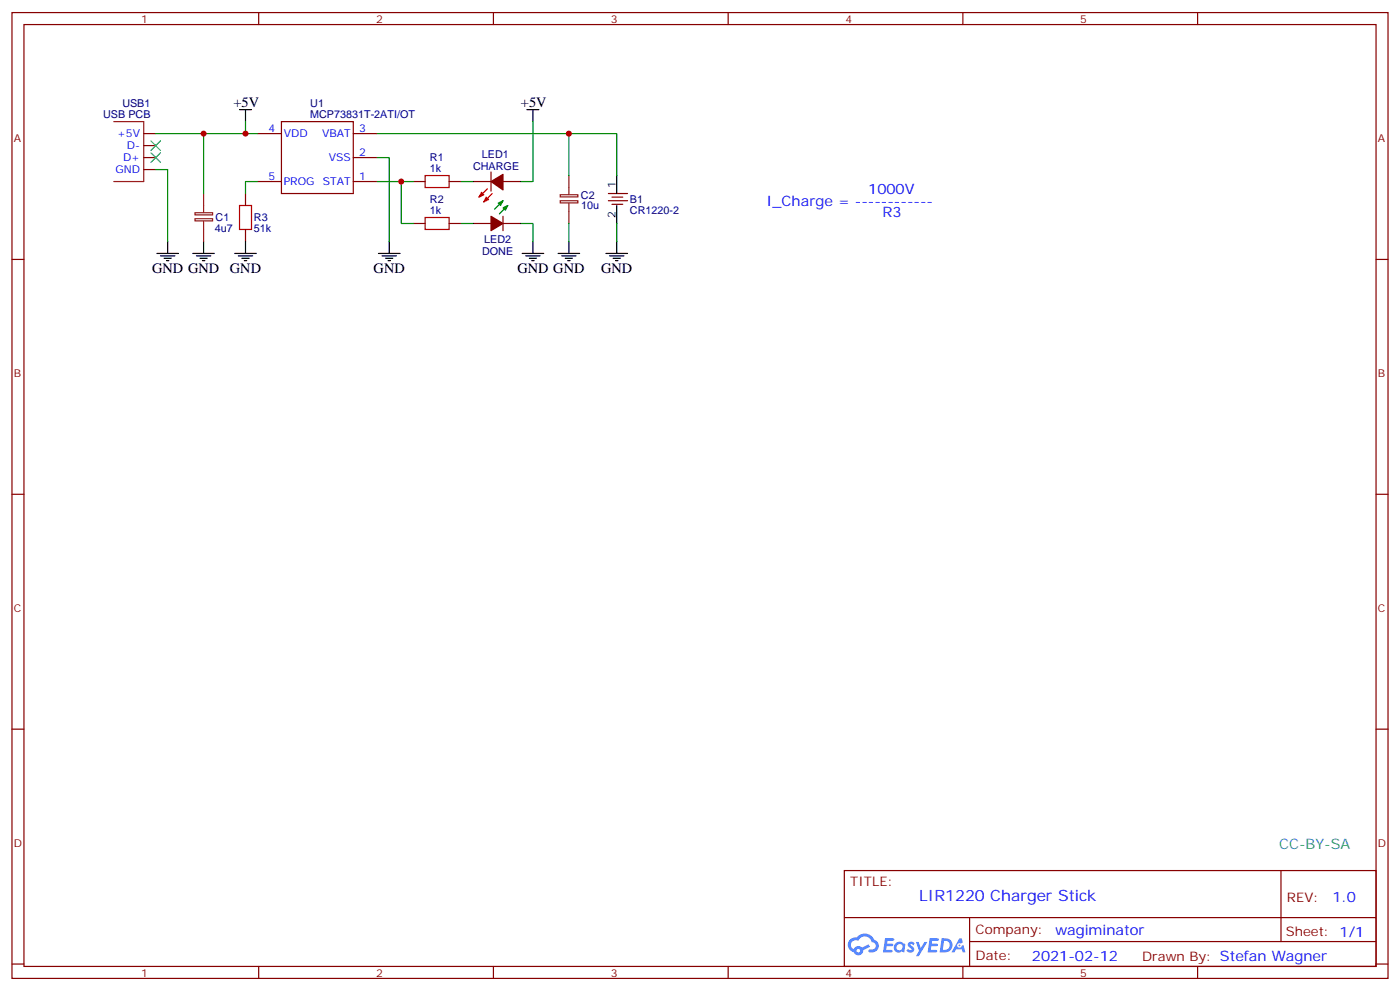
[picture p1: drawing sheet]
<svg xmlns="http://www.w3.org/2000/svg" width="412mm" height="292mm" viewBox="0 0 412 292" stroke-linecap="round" stroke-linejoin="round" font-family="sans-serif">
<g fill="none" stroke="#870000" stroke-width=".35">
<path d="M3.5 3.7h405.4v284.3h-405.4zM7.1 7.2h398.2v277.3h-398.2zM76.2 3.7v3.5M145.3 3.7v3.5M214.5 3.7v3.5M283.6 3.7v3.5M352.8 3.7v3.5M3.5 76.4h3.6M405.3 76.4h3.6M3.5 145.5h3.6M405.3 145.5h3.6M3.5 214.7h3.6"/>
<path d="M405.3 214.7h3.6M248.7 256.3h156.6v28.2h-156.6zM377.3 256.3v20.9M248.7 270.1h156.5M285.6 277.2h119.6M285.6 270.1v14.2M3.5 283.8h3.6M76.2 284.5v3.5M145.3 284.5v3.5M214.5 284.5v3.5M283.6 284.5v3.5M352.8 284.5v3.5"/>
<path d="M405.3 283.8h3.6"/>
</g>
<g fill="#5487ff">
<path d="M267.7 277.5a1.22 1.22 0 0 1 1.7 .2l-.4 .6a.47 .47 0 0 0-.3-.4 .47 .47 0 0 0-.5 .2l.1 .2a1.14 1.14 0 0 1 .8 1.8 1.14 1.14 0 0 1-1.9 0l-.2-.2 .5-.6 .7 .5a.29 .29 0 0 0 .3-.3 .29 .29 0 0 0-.2-.3 1.04 1.04 0 0 1-.6-1.7z"/>
<path d="M260.7 276.2h2.4l.3 .2-.2 .5-1.8 .1-.1 .8h1.5l.3 .4-.3 .4h-1.6l-.2 1.1h1.7l.2 .3-.2 .3-2.6 .1z"/>
<path d="M273.8 276.2h2.4l.3 .2-.1 .5-1.8 .1-.2 .8h1.6l.3 .4-.4 .4-1.6-.1-.1 1.1 1.7 .1 .2 .3-.2 .3-2.6 .1z"/>
<path d="M282.6 276.2h.7l.3 1.3-.6 .3a.69 .69 0 0 0-1 .3 .69 .69 0 0 0 .4 .9 .69 .69 0 0 0 .9-.6l.5-.2 .6 2.2h-.8l-.2-.9h-1.8l-.5 .9h-.8z"/>
<path d="M269.8 277.3h.8l.6 1.8 1.1-1.8h.9l-2.6 4.2h-.8l.9-1.5z"/>
<path d="M277.4 276.2l-.6 4.2h1.3a2.11 2.11 0 0 0 2.5-2.1 2.11 2.11 0 0 0-2.5-2.1zM278.1 277a1.39 1.39 0 0 1 1.7 1.4 1.39 1.39 0 0 1-1.8 1.2h-.3z"/>
<path d="M263.7 277.8a1.54 1.54 0 0 0-.1 2.2 1.54 1.54 0 0 0 2.2 .1l.6 .3 .3-2.3-.2-.3h-.4a1.49 1.49 0 0 0-2.4 0zM264 278.8a.94 .94 0 0 1 1.8 0 .94 .94 0 0 1-1.8 0z"/>
<path d="M250.4 276.6a2.18 2.18 0 0 0 1.1 3.7 1.44 1.44 0 0 0 1.6 .9 1.44 1.44 0 0 0 1.2-1.4l2-1.1-.5-.7-1.9 1a1.47 1.47 0 0 0-2.4 .4 1.39 1.39 0 0 1-.7-1.9 1.39 1.39 0 0 1 2-.5 2.12 2.12 0 0 1 2.2-1.3 2.12 2.12 0 0 1 1.9 1.7 1.14 1.14 0 0 1 1.1 1.4 1.14 1.14 0 0 1-1.7 .7 .43 .43 0 0 0-.5 .4 .43 .43 0 0 0 .4 .5 1.98 1.98 0 0 0 2.5-1.2 1.98 1.98 0 0 0-1.2-2.6 3.1 3.1 0 0 0-5.3-.6l-.9 .1zM252.3 279.9a.55 .55 0 0 1 1.1 0 .55 .55 0 0 1-1.1 0z"/>
<circle cx="282.6" cy="278.3" r=".26"/>
</g>
<g fill="none" stroke="#870000" stroke-width=".35">
<path d="M75.8 39.3h7.1M82.9 35.8h21.2v21.2h-21.2zM104.1 39.3h7M72.3 57v3.5M75.8 53.4h7.1M104.1 53.4h7M104.1 46.4h7M121.7 53.4h3.5M132.3 53.4h3.5M139.3 53.4h5.3M144.6 50.6v5.7M148.2 53.4h5.3"/>
<path d="M179.2 57h5.7M179.2 59.1h5.7M180.3 58h3.1M72.3 67.6v3.5M121.7 65.8h3.5M132.3 65.8h3.5M139.3 65.8h5.3M148.2 65.8h5.3M148.2 63.7v4.2M180.3 60.1h3.1"/>
</g>
<path d="M33.5 35.8h8.8v17.6h-8.8M60 57v5.6M165 59.1h5.2v.6h-5.2zM165 57.3h5.2v.7h-5.2zM167.6 51.7v5.6M167.6 59.8v6M57.4 64.4h5.2v.6h-5.2zM57.4 62.6h5.2v.7h-5.2zM60 65.1v6" fill="none" stroke="#8c2424" stroke-width=".35"/>
<path d="M42.3 39.3h3.6M42.3 46.4h3.6M42.3 42.9h3.6M42.3 49.9h3.6" fill="none" stroke="#800000" stroke-width=".35"/>
<g fill="none" stroke="#000" stroke-width=".35">
<path d="M70.6 32.3h3.5M72.3 32.3v3.5M155.2 32.3h3.5M157 32.3v3.5M181.7 51.7v5.3M46.2 74.6h6.4M47.3 75.3h4.2M48.3 76h2.1M49 76.7h.7M49.4 71.1v3.5M56.8 74.6h6.3M57.9 75.3h4.2"/>
<path d="M58.9 76h2.1M59.6 76.7h.7M60 71.1v3.5M69.1 74.6h6.4M70.2 75.3h4.2M71.3 76h2.1M72 76.7h.7M72.3 71.1v3.5M111.5 74.6h6.3M112.5 75.3h4.3M113.6 76h2.1M114.3 76.7h.7"/>
<path d="M114.7 71.1v3.5M153.8 74.6h6.4M154.9 75.3h4.2M155.9 76h2.1M156.6 76.7h.7M157 71.1v3.5M164.4 74.6h6.3M165.5 75.3h4.2M166.5 76h2.1M167.2 76.7h.7M167.6 71.1v3.5M178.5 74.6h6.4"/>
<path d="M179.6 75.3h4.2M180.6 76h2.1M181.3 76.7h.7M181.7 60.5v5.3M181.7 71.1v3.5"/>
</g>
<path d="M44.4 41.5l2.9 2.8M44.4 45l2.9 2.8M47.3 41.5l-2.9 2.8M47.3 45l-2.9 2.8" fill="none" stroke="#3c3" stroke-width=".35"/>
<path d="M125.2 51.7h7.1v3.5h-7.1zM70.6 60.5h3.5v7.1h-3.5zM125.2 64h7.1v3.6h-7.1z" fill="none" stroke="#a10000" stroke-width=".35"/>
<g fill="#f00" stroke="#f00" stroke-width=".35">
<path d="M141.8 56.6l.7 .7-1.4 .7z"/>
<path d="M143.2 58l.7 .7-1.4 .7z"/>
</g>
<path d="M143.6 55.6l-2.5 2.4M145 57l-2.5 2.4" fill="none" stroke="#f00" stroke-width=".35"/>
<g fill="#870000" stroke="#870000" stroke-width=".35">
<path d="M144.6 53.4l3.6-2.1v4.6z"/>
<path d="M144.6 63.7l3.6 2.1-3.6 2.1z"/>
</g>
<path d="M148.2 59.1l-2.5 2.5M149.6 60.5l-2.5 2.5" fill="none" stroke="#090" stroke-width=".35"/>
<g fill="#090" stroke="#090" stroke-width=".35">
<path d="M148.2 61.2l1.4-.7-.7 1.4z"/>
<path d="M146.8 59.8l1.4-.7-.7 1.4z"/>
</g>
<g fill="none" stroke="#008700" stroke-width=".35">
<path d="M45.9 39.3h29.9M60 39.3v17.7M72.3 35.8v3.5M111.1 39.3h70.6v12.4M157 35.8v17.6h-3.5M167.6 39.3v12.4M45.9 49.9h3.5v21.2M75.8 53.4h-3.5v3.6M111.1 46.4h3.6v24.7M111.1 53.4h10.6M118.2 53.4v12.4h3.5M135.8 53.4h3.5"/>
<path d="M135.8 65.8h3.5M153.5 65.8h3.5v5.3M167.6 65.8v5.3M181.7 65.8v5.3"/>
</g>
<g fill="#c00">
<circle cx="118.2" cy="53.4" r=".88"/>
<circle cx="167.6" cy="39.3" r=".88"/>
<circle cx="60" cy="39.3" r=".88"/>
<circle cx="72.3" cy="39.3" r=".88"/>
</g>
<text font-size="4.6" fill="#00f" x="270.8" y="265.3">LIR1220 Charger Stick</text>
<g font-size="4.2">
<text x="68.8" y="31.6">+5V</text>
<text x="153.5" y="31.6">+5V</text>
<text x="44.8" y="80.3">GND GND</text>
<text x="67.7" y="80.3">GND</text>
<text x="110.1" y="80.3">GND</text>
<text x="152.4" y="80.3">GND GND</text>
<text x="177.1" y="80.3">GND</text>
</g>
<g font-size="4.2" fill="#00f">
<text x="255.8" y="57">1000V</text>
<text x="225.8" y="60.5">I_Charge = ------------</text>
<text x="260" y="64">R3</text>
<text x="392.5" y="265.6">1.0</text>
<text x="310.9" y="275.1">wagiminator</text>
<text x="304" y="282.9">2021-02-12</text>
</g>
<text font-size="4.2" fill="#0099b0" x="376.8" y="249.9">CC-BY-SA</text>
<g font-size="3.9" fill="#800">
<text x="250.5" y="260.9">TITLE:</text>
<text x="379.1" y="265.6">REV:</text>
<text x="287.4" y="275.1">Company:</text>
<text x="378.7" y="275.7">Sheet: 1/1</text>
<text x="287.4" y="282.8">Date:</text>
<text x="336.4" y="282.8">Drawn By: Stefan Wagner</text>
</g>
<g font-size="3.2" fill="#800">
<text x="41.6" y="6.7">1</text>
<text x="110.8" y="6.7">2</text>
<text x="179.9" y="6.7">3</text>
<text x="249.1" y="6.7">4</text>
<text x="318.2" y="6.7">5</text>
<text x="4.1" y="41.8">A</text>
<text x="405.9" y="41.8">A</text>
<text x="4.1" y="110.9">B</text>
<text x="405.9" y="110.9">B</text>
<text x="4.1" y="180.1">C</text>
<text x="405.9" y="180.1">C</text>
<text x="4.1" y="249.2">D</text>
<text x="405.9" y="249.2">D</text>
<text x="41.6" y="287.5">1</text>
<text x="110.8" y="287.5">2</text>
<text x="179.9" y="287.5">3</text>
<text x="249.1" y="287.5">4</text>
<text x="318.2" y="287.5">5</text>
</g>
<g font-size="3.2" fill="#000080">
<text x="30.4" y="34.7">USB PCB</text>
<text x="36" y="31.6">USB1</text>
<text x="91.4" y="34.7">MCP73831T-2ATI/OT</text>
<text x="91.4" y="31.6">U1</text>
<text x="126.7" y="47.5">R1</text>
<text x="141.9" y="46.5">LED1</text>
<text x="126.7" y="50.6">1k</text>
<text x="139.4" y="50">CHARGE</text>
<text x="126.7" y="59.8">R2</text>
<text x="171.1" y="58.5">C2</text>
<text x="185.6" y="59.9">B1</text>
<text x="63.5" y="65.2">C1</text>
<text x="74.8" y="65.1">R3</text>
<text x="126.7" y="63">1k</text>
<text x="171.2" y="61.6">10u</text>
<text x="185.6" y="63.1">CR1220-2</text>
<text x="63.3" y="68.4">4u7</text>
<text x="74.8" y="68.4">51k</text>
<text x="142.6" y="71.5">LED2</text>
<text x="142" y="75">DONE</text>
</g>
<g font-size="3.2" fill="#00f">
<text x="34.5" y="40.4">+5V</text>
<text x="79.1" y="39">4</text>
<text x="83.6" y="40.4">VDD</text>
<text x="94.9" y="40.4">VBAT</text>
<text x="105.8" y="39">3</text>
<text x="36.2" y="47.4">D+</text>
<text x="37.4" y="43.9">D-</text>
<text x="96.9" y="47.4">VSS</text>
<text x="105.8" y="46">2</text>
<text x="34" y="51">GND</text>
<text x="79.1" y="53.1">5</text>
<text x="105.8" y="53.1">1</text>
<text x="83.6" y="54.5">PROG</text>
<text x="95.1" y="54.5">STAT</text>
</g>
<g font-size="3.2">
<text x="181.3" y="55.2" transform="rotate(-90 181.3 55.2)">1</text>
<text x="181.3" y="64.3" transform="rotate(-90 181.3 64.3)">2</text>
</g>
</svg>
